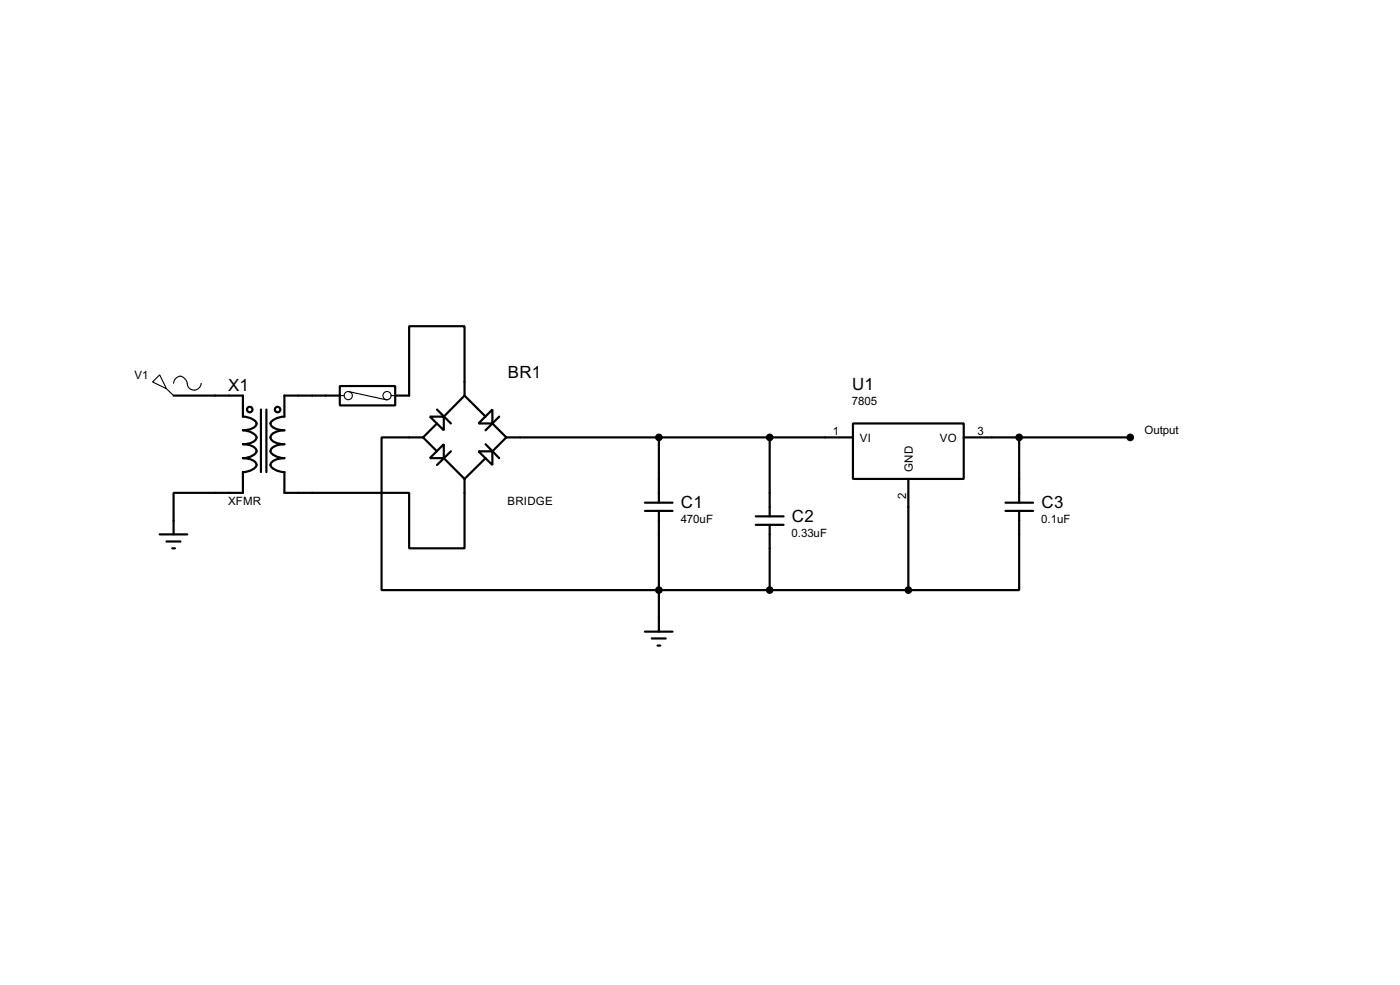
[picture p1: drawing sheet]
<svg xmlns="http://www.w3.org/2000/svg" width="256mm" height="180mm" viewBox="0 0 256 180" stroke-linecap="round" stroke-linejoin="round" font-family="sans-serif">
<g fill="none" stroke="#000" stroke-width=".4">
<path d="M31.8 72.4h12.7v3.9a2.65 2.65 0 0 1 2.5 1.2 2.27 2.27 0 0 1-2.5 1.3 2.66 2.66 0 0 1 2.5 1.3 2.27 2.27 0 0 1-2.5 1.2 2.24 2.24 0 0 1 2.5 1.3 2.65 2.65 0 0 1-2.5 1.3 2.27 2.27 0 0 1 2.5 1.2 2.58 2.58 0 0 1-2.5 1.3v3.8h-12.7v7.6M47.8 75v11.4M48.8 75v11.4M62.3 70.7h10.1v3.5h-10.1zM62.3 72.4h-10.2v3.9a2.75 2.75 0 0 0-2.5 1.2 1.5 1.5 0 0 0 1.3 1.1l1.2 .2a2.37 2.37 0 0 0-2.5 1.3 1.5 1.5 0 0 0 1.3 1l1.2 .2a3.2 3.2 0 0 0-2.4 .9l-.1 .4a2.75 2.75 0 0 0 2.5 1.3 3.3 3.3 0 0 0-2.4 .8 .9 .9 0 0 0 .7 1.3l1.1 .3 .6 .1v3.8h22.9v10.2h10.1v-12.7M72.4 72.4h2.6v-12.7h10.1v12.7M78.8 76.3h2.5v2.5zM80.1 75l2.5 2.5M80.1 77.5l-2.6 2.6M85.1 72.4l-3.8 3.9M85.1 72.4l3.9 3.9M87.7 77.5l2.5-2.5v2.5z"/>
<path d="M90.2 77.5l2.6 2.6M91.5 76.3l-2.5 2.5M156.3 77.5h20.3v10.2h-20.3zM29.3 97.8h5M30.5 99.1h2.6M77.5 80.1h-7.6v27.9h96.5M77.5 80.1l2.6 2.5M78.8 83.9l2.5-2.6v2.6zM81.3 83.9l3.8 3.8M82.6 82.6l-2.5 2.5M87.7 82.6h2.5v2.5zM89 81.3l2.5 2.6"/>
<path d="M89 83.9l-3.9 3.8M92.8 80.1h63.5M92.8 80.1l-2.6 2.5M118.2 92h5M118.2 93.5h5M120.7 80.1v11.9M120.7 93.5v22.1M138.5 94.5h5.1M138.5 96.1h5.1M141 80.1v14.4M141 96.1v11.9M166.4 87.7v20.3"/>
<path d="M176.6 80.1h30.5M184.2 92h5.1M184.2 93.5h5.1M186.7 93.5v14.5h-20.3M186.7 80.1v11.9M31.6 100.4h.5M118.2 115.6h5M119.4 116.9h2.6M120.5 118.2h.5"/>
<circle cx="45.7" cy="75" r=".5"/>
<circle cx="50.8" cy="75" r=".5"/>
</g>
<g fill="none" stroke="#000" stroke-width=".2">
<path d="M28 69.9l1.3-1.3 1.2 2.6zM30.5 71.2l1.3 1.2M31.8 70.2a1.23 1.23 0 0 1 1.1-1.3 1.23 1.23 0 0 1 1.3 .9 1.37 1.37 0 0 0 1.7 1.5 1.33 1.33 0 0 0 1-1.1M62.3 72.4h.7M63.8 71.7l7.1 1.5M71.7 72.4h.7"/>
<circle cx="63.8" cy="72.4" r=".75"/>
<circle cx="70.9" cy="72.4" r=".75"/>
</g>
<g fill="#000" stroke="#000" stroke-width=".4">
<circle cx="120.7" cy="80.1" r=".5"/>
<circle cx="141" cy="80.1" r=".5"/>
<circle cx="186.7" cy="80.1" r=".5"/>
<circle cx="207" cy="80.1" r=".5"/>
<circle cx="120.7" cy="108" r=".5"/>
<circle cx="141" cy="108" r=".5"/>
<circle cx="166.4" cy="108" r=".5"/>
</g>
<g font-size="3.5">
<text x="41.8" y="71.6">X1</text>
<text x="93" y="69.1">BR1</text>
<text x="156.1" y="71.3">U1</text>
<text x="124.8" y="92.9">C1</text>
<text x="145.1" y="95.5">C2</text>
<text x="190.8" y="92.9">C3</text>
</g>
<g font-size="2.4">
<text x="24.6" y="69.4">V1</text>
<text x="156.1" y="74.2">7805</text>
<text x="152.6" y="79.7">1</text>
<text x="157.5" y="80.8">VI</text>
<text x="172.2" y="80.8">VO</text>
<text x="179.1" y="79.7">3</text>
<text x="209.6" y="79.5">Output</text>
<text x="167.2" y="86.4" transform="rotate(-90 167.2 86.4)">GND</text>
<text x="41.8" y="92.4">XFMR</text>
<text x="93" y="92.4">BRIDGE</text>
<text x="124.7" y="95.8">470uF</text>
<text x="166" y="91.4" transform="rotate(-90 166 91.4)">2</text>
<text x="190.8" y="95.8">0.1uF</text>
<text x="145" y="98.4">0.33uF</text>
</g>
</svg>
